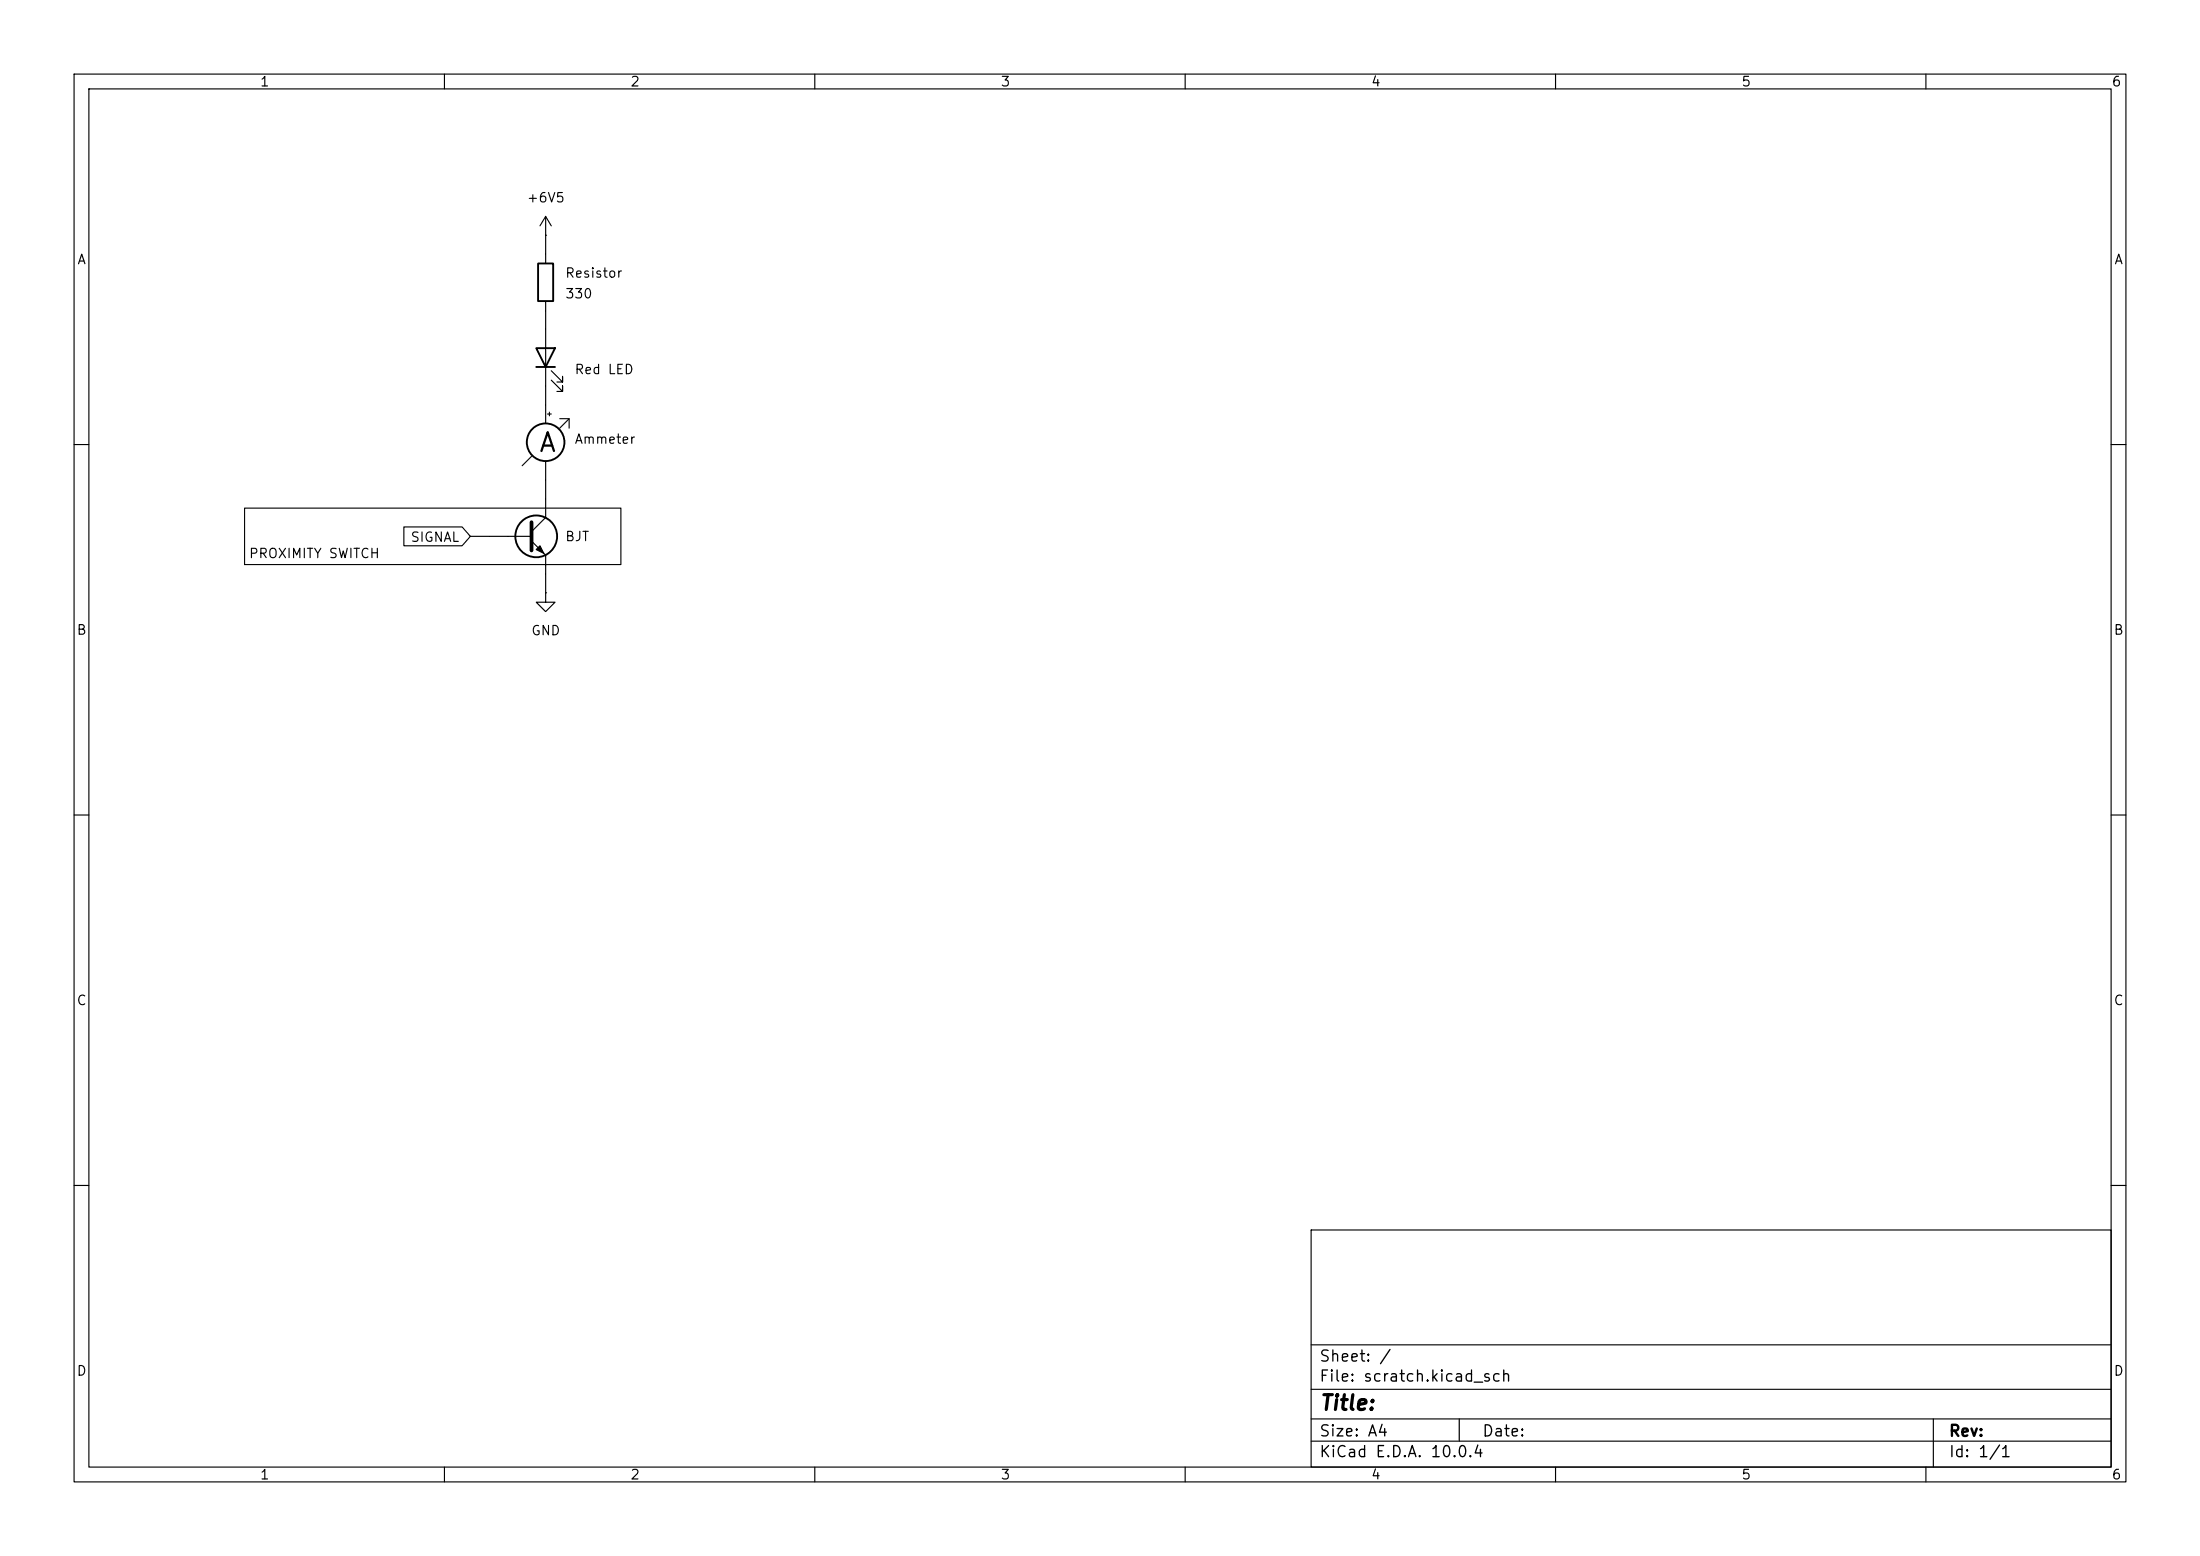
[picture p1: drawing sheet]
(kicad_sch
 (version 20260306)
 (generator "eeschema")
 (generator_version "10.0")
 (paper "A4")
 (lib_symbols
  (symbol "Device:Ammeter_DC"
   (pin_numbers (hide yes))
   (pin_names
    (offset 0.0254) (hide yes)) (exclude_from_sim no) (in_bom yes) (on_board yes)
   (in_pos_files yes)
   (duplicate_pin_numbers_are_jumpers no)
   (property "Reference" "MES" (at -3.302 1.016 0) (show_name no) (do_not_autoplace no) (effects (font (size 1.27 1.27)) (justify right)))
   (property "Value" "Ammeter_DC" (at -3.302 -0.762 0) (show_name no) (do_not_autoplace no) (effects (font (size 1.27 1.27)) (justify right)))
   (property "Footprint" "" (at 0 2.54 90) (show_name no) (do_not_autoplace no) (hide yes) (effects (font (size 1.27 1.27))))
   (property "Datasheet" "" (at 0 2.54 90) (show_name no) (do_not_autoplace no) (hide yes) (effects (font (size 1.27 1.27))))
   (property "Description" "DC ammeter" (at 0 0 0) (show_name no) (do_not_autoplace no) (hide yes) (effects (font (size 1.27 1.27))))
   (symbol "Ammeter_DC_0_0"
    (polyline (pts (xy -3.175 -3.175) (xy -1.905 -1.905)) (stroke (width 0) (type default)) (fill (type none)))
    (polyline (pts (xy 1.905 3.175) (xy 3.175 3.175) (xy 3.175 1.905)) (stroke (width 0) (type default)) (fill (type none)))
    (polyline (pts (xy 1.905 1.905) (xy 3.175 3.175)) (stroke (width 0) (type default)) (fill (type none)))
    (text "A" (at 0 0 0) (effects (font (size 2.54 2.54)))))
   (symbol "Ammeter_DC_0_1"
    (circle (center 0 0) (radius 2.54) (stroke (width 0.254) (type default)) (fill (type none)))
    (polyline (pts (xy 0.254 3.81) (xy 0.762 3.81)) (stroke (width 0) (type default)) (fill (type none)))
    (polyline (pts (xy 0.508 4.064) (xy 0.508 3.556)) (stroke (width 0) (type default)) (fill (type none))))
   (symbol "Ammeter_DC_1_1"
    (pin passive line (at 0 -5.08 90) (length 2.54) (name "-" (effects (font (size 1.27 1.27)))) (number "1" (effects (font (size 1.27 1.27)))))
    (pin passive line (at 0 5.08 270) (length 2.54) (name "+" (effects (font (size 1.27 1.27)))) (number "2" (effects (font (size 1.27 1.27))))))
   (embedded_fonts no))
  (symbol "Device:LED"
   (pin_numbers (hide yes))
   (pin_names
    (offset 1.016) (hide yes)) (exclude_from_sim no) (in_bom yes) (on_board yes)
   (in_pos_files yes)
   (duplicate_pin_numbers_are_jumpers no)
   (property "Reference" "D" (at 0 2.54 0) (show_name no) (do_not_autoplace no) (effects (font (size 1.27 1.27))))
   (property "Value" "LED" (at 0 -2.54 0) (show_name no) (do_not_autoplace no) (effects (font (size 1.27 1.27))))
   (property "Footprint" "" (at 0 0 0) (show_name no) (do_not_autoplace no) (hide yes) (effects (font (size 1.27 1.27))))
   (property "Datasheet" "" (at 0 0 0) (show_name no) (do_not_autoplace no) (hide yes) (effects (font (size 1.27 1.27))))
   (property "Description" "Light emitting diode" (at 0 0 0) (show_name no) (do_not_autoplace no) (hide yes) (effects (font (size 1.27 1.27))))
   (property "Sim.Pins" "1=K 2=A" (at 0 0 0) (show_name no) (do_not_autoplace no) (hide yes) (effects (font (size 1.27 1.27))))
   (symbol "LED_0_1"
    (polyline (pts (xy -3.048 -0.762) (xy -4.572 -2.286) (xy -3.81 -2.286) (xy -4.572 -2.286) (xy -4.572 -1.524)) (stroke (width 0) (type default)) (fill (type none)))
    (polyline (pts (xy -1.778 -0.762) (xy -3.302 -2.286) (xy -2.54 -2.286) (xy -3.302 -2.286) (xy -3.302 -1.524)) (stroke (width 0) (type default)) (fill (type none)))
    (polyline (pts (xy -1.27 0) (xy 1.27 0)) (stroke (width 0) (type default)) (fill (type none)))
    (polyline (pts (xy -1.27 -1.27) (xy -1.27 1.27)) (stroke (width 0.254) (type default)) (fill (type none)))
    (polyline (pts (xy 1.27 -1.27) (xy 1.27 1.27) (xy -1.27 0) (xy 1.27 -1.27)) (stroke (width 0.254) (type default)) (fill (type none))))
   (symbol "LED_1_1"
    (pin passive line (at -3.81 0 0) (length 2.54) (name "K" (effects (font (size 1.27 1.27)))) (number "1" (effects (font (size 1.27 1.27)))))
    (pin passive line (at 3.81 0 180) (length 2.54) (name "A" (effects (font (size 1.27 1.27)))) (number "2" (effects (font (size 1.27 1.27))))))
   (embedded_fonts no))
  (symbol "Device:Q_NPN"
   (pin_numbers (hide yes))
   (pin_names
    (offset 0) (hide yes)) (exclude_from_sim no) (in_bom yes) (on_board yes)
   (in_pos_files yes)
   (duplicate_pin_numbers_are_jumpers no)
   (property "Reference" "Q" (at 5.08 1.27 0) (show_name no) (do_not_autoplace no) (effects (font (size 1.27 1.27)) (justify left)))
   (property "Value" "Q_NPN" (at 5.08 -1.27 0) (show_name no) (do_not_autoplace no) (effects (font (size 1.27 1.27)) (justify left)))
   (property "Footprint" "" (at 5.08 2.54 0) (show_name no) (do_not_autoplace no) (hide yes) (effects (font (size 1.27 1.27))))
   (property "Datasheet" "" (at 0 0 0) (show_name no) (do_not_autoplace no) (hide yes) (effects (font (size 1.27 1.27))))
   (property "Description" "NPN bipolar junction transistor" (at 0 0 0) (show_name no) (do_not_autoplace no) (hide yes) (effects (font (size 1.27 1.27))))
   (symbol "Q_NPN_0_1"
    (polyline (pts (xy -2.54 0) (xy 0.635 0)) (stroke (width 0) (type default)) (fill (type none)))
    (polyline (pts (xy 0.635 1.905) (xy 0.635 -1.905)) (stroke (width 0.508) (type default)) (fill (type none)))
    (polyline (pts (xy 0.635 0.635) (xy 2.54 2.54)) (stroke (width 0) (type default)) (fill (type none)))
    (polyline (pts (xy 0.635 -0.635) (xy 2.54 -2.54)) (stroke (width 0) (type default)) (fill (type none)))
    (circle (center 1.27 0) (radius 2.8194) (stroke (width 0.254) (type default)) (fill (type none)))
    (polyline (pts (xy 1.27 -1.778) (xy 1.778 -1.27) (xy 2.286 -2.286) (xy 1.27 -1.778)) (stroke (width 0) (type default)) (fill (type outline))))
   (symbol "Q_NPN_1_1"
    (pin input line (at -5.08 0 0) (length 2.54) (name "B" (effects (font (size 1.27 1.27)))) (number "B" (effects (font (size 1.27 1.27)))))
    (pin passive line (at 2.54 5.08 270) (length 2.54) (name "C" (effects (font (size 1.27 1.27)))) (number "C" (effects (font (size 1.27 1.27)))))
    (pin passive line (at 2.54 -5.08 90) (length 2.54) (name "E" (effects (font (size 1.27 1.27)))) (number "E" (effects (font (size 1.27 1.27))))))
   (embedded_fonts no))
  (symbol "Device:R"
   (pin_numbers (hide yes))
   (pin_names
    (offset 0)) (exclude_from_sim no) (in_bom yes) (on_board yes)
   (in_pos_files yes)
   (duplicate_pin_numbers_are_jumpers no)
   (property "Reference" "R" (at 2.032 0 90) (show_name no) (do_not_autoplace no) (effects (font (size 1.27 1.27))))
   (property "Value" "R" (at 0 0 90) (show_name no) (do_not_autoplace no) (effects (font (size 1.27 1.27))))
   (property "Footprint" "" (at -1.778 0 90) (show_name no) (do_not_autoplace no) (hide yes) (effects (font (size 1.27 1.27))))
   (property "Datasheet" "" (at 0 0 0) (show_name no) (do_not_autoplace no) (hide yes) (effects (font (size 1.27 1.27))))
   (property "Description" "Resistor" (at 0 0 0) (show_name no) (do_not_autoplace no) (hide yes) (effects (font (size 1.27 1.27))))
   (symbol "R_0_1"
    (rectangle (start -1.016 -2.54) (end 1.016 2.54) (stroke (width 0.254) (type default)) (fill (type none))))
   (symbol "R_1_1"
    (pin passive line (at 0 3.81 270) (length 1.27) (name "" (effects (font (size 1.27 1.27)))) (number "1" (effects (font (size 1.27 1.27)))))
    (pin passive line (at 0 -3.81 90) (length 1.27) (name "" (effects (font (size 1.27 1.27)))) (number "2" (effects (font (size 1.27 1.27))))))
   (embedded_fonts no))
  (symbol "power:+3V3"
   (power global)
   (pin_numbers (hide yes))
   (pin_names
    (offset 0) (hide yes)) (exclude_from_sim no) (in_bom yes) (on_board yes)
   (in_pos_files yes)
   (duplicate_pin_numbers_are_jumpers no)
   (property "Reference" "#PWR" (at 0 -3.81 0) (show_name no) (do_not_autoplace no) (hide yes) (effects (font (size 1.27 1.27))))
   (property "Value" "+3V3" (at 0 3.556 0) (show_name no) (do_not_autoplace no) (effects (font (size 1.27 1.27))))
   (property "Footprint" "" (at 0 0 0) (show_name no) (do_not_autoplace no) (hide yes) (effects (font (size 1.27 1.27))))
   (property "Datasheet" "" (at 0 0 0) (show_name no) (do_not_autoplace no) (hide yes) (effects (font (size 1.27 1.27))))
   (property "Description" "Power symbol creates a global label with name \"+3V3\"" (at 0 0 0) (show_name no) (do_not_autoplace no) (hide yes) (effects (font (size 1.27 1.27))))
   (symbol "+3V3_0_1"
    (polyline (pts (xy -0.762 1.27) (xy 0 2.54)) (stroke (width 0) (type default)) (fill (type none)))
    (polyline (pts (xy 0 2.54) (xy 0.762 1.27)) (stroke (width 0) (type default)) (fill (type none)))
    (polyline (pts (xy 0 0) (xy 0 2.54)) (stroke (width 0) (type default)) (fill (type none))))
   (symbol "+3V3_1_1"
    (pin power_in line (at 0 0 90) (length 0) (name "" (effects (font (size 1.27 1.27)))) (number "1" (effects (font (size 1.27 1.27))))))
   (embedded_fonts no))
  (symbol "power:GND"
   (power global)
   (pin_numbers (hide yes))
   (pin_names
    (offset 0) (hide yes)) (exclude_from_sim no) (in_bom yes) (on_board yes)
   (in_pos_files yes)
   (duplicate_pin_numbers_are_jumpers no)
   (property "Reference" "#PWR" (at 0 -6.35 0) (show_name no) (do_not_autoplace no) (hide yes) (effects (font (size 1.27 1.27))))
   (property "Value" "GND" (at 0 -3.81 0) (show_name no) (do_not_autoplace no) (effects (font (size 1.27 1.27))))
   (property "Footprint" "" (at 0 0 0) (show_name no) (do_not_autoplace no) (hide yes) (effects (font (size 1.27 1.27))))
   (property "Datasheet" "" (at 0 0 0) (show_name no) (do_not_autoplace no) (hide yes) (effects (font (size 1.27 1.27))))
   (property "Description" "Power symbol creates a global label with name \"GND\" , ground" (at 0 0 0) (show_name no) (do_not_autoplace no) (hide yes) (effects (font (size 1.27 1.27))))
   (symbol "GND_0_1"
    (polyline (pts (xy 0 0) (xy 0 -1.27) (xy 1.27 -1.27) (xy 0 -2.54) (xy -1.27 -1.27) (xy 0 -1.27)) (stroke (width 0) (type default)) (fill (type none))))
   (symbol "GND_1_1"
    (pin power_in line (at 0 0 270) (length 0) (name "" (effects (font (size 1.27 1.27)))) (number "1" (effects (font (size 1.27 1.27))))))
   (embedded_fonts no)))
 (rectangle
  (start 33.02 68.58)
  (end 83.82 76.2)
  (stroke (width 0) (type default))
  (fill (type none)))
 (text "PROXIMITY SWITCH"
  (exclude_from_sim no)
  (at 42.418 74.93 0)
  (effects (font (size 1.27 1.27))))
 (wire
  (pts (xy 73.66 31.75) (xy 73.66 34.29))
  (stroke (width 0) (type default)))
 (wire
  (pts (xy 73.66 77.47) (xy 73.66 80.01))
  (stroke (width 0) (type default)))
 (wire
  (pts (xy 73.66 41.91) (xy 73.66 44.45))
  (stroke (width 0) (type default)))
 (wire
  (pts (xy 63.5 72.39) (xy 66.04 72.39))
  (stroke (width 0) (type default)))
 (wire
  (pts (xy 73.66 52.07) (xy 73.66 54.61))
  (stroke (width 0) (type default)))
 (wire
  (pts (xy 73.66 64.77) (xy 73.66 67.31))
  (stroke (width 0) (type default)))
 (global_label "SIGNAL"
  (shape input)
  (at 63.5 72.39 180)
  (fields_autoplaced yes)
  (effects (font (size 1.27 1.27)) (justify right))
  (property "Intersheetrefs" "${INTERSHEET_REFS}" (at 53.9833 72.39 0) (hide yes) (show_name no) (do_not_autoplace no) (effects (font (size 1.27 1.27)) (justify right))))
 (symbol
  (lib_id "Device:Q_NPN")
  (at 71.12 72.39 0)
  (unit 1)
  (body_style 1)
  (exclude_from_sim no)
  (in_bom yes)
  (on_board yes)
  (in_pos_files yes)
  (dnp no)
  (property "Reference" "Q1" (at 76.2 71.1199 0) (hide yes) (show_name no) (do_not_autoplace no) (effects (font (size 1.27 1.27)) (justify left)))
  (property "Value" "BJT" (at 76.2 72.39 0) (show_name no) (do_not_autoplace no) (effects (font (size 1.27 1.27)) (justify left)))
  (property "Footprint" "" (at 76.2 69.85 0) (hide yes) (show_name no) (do_not_autoplace no) (effects (font (size 1.27 1.27))))
  (property "Datasheet" "" (at 71.12 72.39 0) (hide yes) (show_name no) (do_not_autoplace no) (effects (font (size 1.27 1.27))))
  (property "Description" "NPN bipolar junction transistor" (at 71.12 72.39 0) (hide yes) (show_name no) (do_not_autoplace no) (effects (font (size 1.27 1.27))))
  (pin "C")
  (pin "B")
  (pin "E"))
 (symbol
  (lib_id "Device:LED")
  (at 73.66 48.26 90)
  (unit 1)
  (body_style 1)
  (exclude_from_sim no)
  (in_bom yes)
  (on_board yes)
  (in_pos_files yes)
  (dnp no)
  (fields_autoplaced yes)
  (property "Reference" "D1" (at 77.47 48.5774 90) (hide yes) (show_name no) (do_not_autoplace no) (effects (font (size 1.27 1.27)) (justify right)))
  (property "Value" "Red LED" (at 77.47 49.8474 90) (show_name no) (do_not_autoplace no) (effects (font (size 1.27 1.27)) (justify right)))
  (property "Footprint" "" (at 73.66 48.26 0) (hide yes) (show_name no) (do_not_autoplace no) (effects (font (size 1.27 1.27))))
  (property "Datasheet" "" (at 73.66 48.26 0) (hide yes) (show_name no) (do_not_autoplace no) (effects (font (size 1.27 1.27))))
  (property "Description" "Light emitting diode" (at 73.66 48.26 0) (hide yes) (show_name no) (do_not_autoplace no) (effects (font (size 1.27 1.27))))
  (property "Sim.Pins" "1=K 2=A" (at 73.66 48.26 0) (hide yes) (show_name no) (do_not_autoplace no) (effects (font (size 1.27 1.27))))
  (pin "1")
  (pin "2"))
 (symbol
  (lib_id "power:+3V3")
  (at 73.66 31.75 0)
  (unit 1)
  (body_style 1)
  (exclude_from_sim no)
  (in_bom yes)
  (on_board yes)
  (in_pos_files yes)
  (dnp no)
  (fields_autoplaced yes)
  (property "Reference" "#PWR02" (at 73.66 35.56 0) (hide yes) (show_name no) (do_not_autoplace no) (effects (font (size 1.27 1.27))))
  (property "Value" "+6V5" (at 73.66 26.67 0) (show_name no) (do_not_autoplace no) (effects (font (size 1.27 1.27))))
  (property "Footprint" "" (at 73.66 31.75 0) (hide yes) (show_name no) (do_not_autoplace no) (effects (font (size 1.27 1.27))))
  (property "Datasheet" "" (at 73.66 31.75 0) (hide yes) (show_name no) (do_not_autoplace no) (effects (font (size 1.27 1.27))))
  (property "Description" "Power symbol creates a global label with name \"+3V3\"" (at 73.66 31.75 0) (hide yes) (show_name no) (do_not_autoplace no) (effects (font (size 1.27 1.27))))
  (pin "1"))
 (symbol
  (lib_id "Device:Ammeter_DC")
  (at 73.66 59.69 0)
  (unit 1)
  (body_style 1)
  (exclude_from_sim no)
  (in_bom yes)
  (on_board yes)
  (in_pos_files yes)
  (dnp no)
  (fields_autoplaced yes)
  (property "Reference" "MES1" (at 77.47 57.9754 0) (hide yes) (show_name no) (do_not_autoplace no) (effects (font (size 1.27 1.27)) (justify left)))
  (property "Value" "Ammeter" (at 77.47 59.2454 0) (show_name no) (do_not_autoplace no) (effects (font (size 1.27 1.27)) (justify left)))
  (property "Footprint" "" (at 73.66 57.15 90) (hide yes) (show_name no) (do_not_autoplace no) (effects (font (size 1.27 1.27))))
  (property "Datasheet" "" (at 73.66 57.15 90) (hide yes) (show_name no) (do_not_autoplace no) (effects (font (size 1.27 1.27))))
  (property "Description" "DC ammeter" (at 73.66 59.69 0) (hide yes) (show_name no) (do_not_autoplace no) (effects (font (size 1.27 1.27))))
  (pin "1")
  (pin "2"))
 (symbol
  (lib_id "power:GND")
  (at 73.66 80.01 0)
  (unit 1)
  (body_style 1)
  (exclude_from_sim no)
  (in_bom yes)
  (on_board yes)
  (in_pos_files yes)
  (dnp no)
  (fields_autoplaced yes)
  (property "Reference" "#PWR01" (at 73.66 86.36 0) (hide yes) (show_name no) (do_not_autoplace no) (effects (font (size 1.27 1.27))))
  (property "Value" "GND" (at 73.66 85.09 0) (show_name no) (do_not_autoplace no) (effects (font (size 1.27 1.27))))
  (property "Footprint" "" (at 73.66 80.01 0) (hide yes) (show_name no) (do_not_autoplace no) (effects (font (size 1.27 1.27))))
  (property "Datasheet" "" (at 73.66 80.01 0) (hide yes) (show_name no) (do_not_autoplace no) (effects (font (size 1.27 1.27))))
  (property "Description" "Power symbol creates a global label with name \"GND\" , ground" (at 73.66 80.01 0) (hide yes) (show_name no) (do_not_autoplace no) (effects (font (size 1.27 1.27))))
  (pin "1"))
 (symbol
  (lib_id "Device:R")
  (at 73.66 38.1 0)
  (unit 1)
  (body_style 1)
  (exclude_from_sim no)
  (in_bom yes)
  (on_board yes)
  (in_pos_files yes)
  (dnp no)
  (property "Reference" "Resistor" (at 76.2 36.8299 0) (show_name no) (do_not_autoplace no) (effects (font (size 1.27 1.27)) (justify left)))
  (property "Value" "330" (at 76.2 39.624 0) (show_name no) (do_not_autoplace no) (effects (font (size 1.27 1.27)) (justify left)))
  (property "Footprint" "" (at 71.882 38.1 90) (hide yes) (show_name no) (do_not_autoplace no) (effects (font (size 1.27 1.27))))
  (property "Datasheet" "" (at 73.66 38.1 0) (hide yes) (show_name no) (do_not_autoplace no) (effects (font (size 1.27 1.27))))
  (property "Description" "Resistor" (at 73.66 38.1 0) (hide yes) (show_name no) (do_not_autoplace no) (effects (font (size 1.27 1.27))))
  (pin "1")
  (pin "2"))
 (sheet_instances
  (path ""
   (page "1")))
 (embedded_fonts no))
